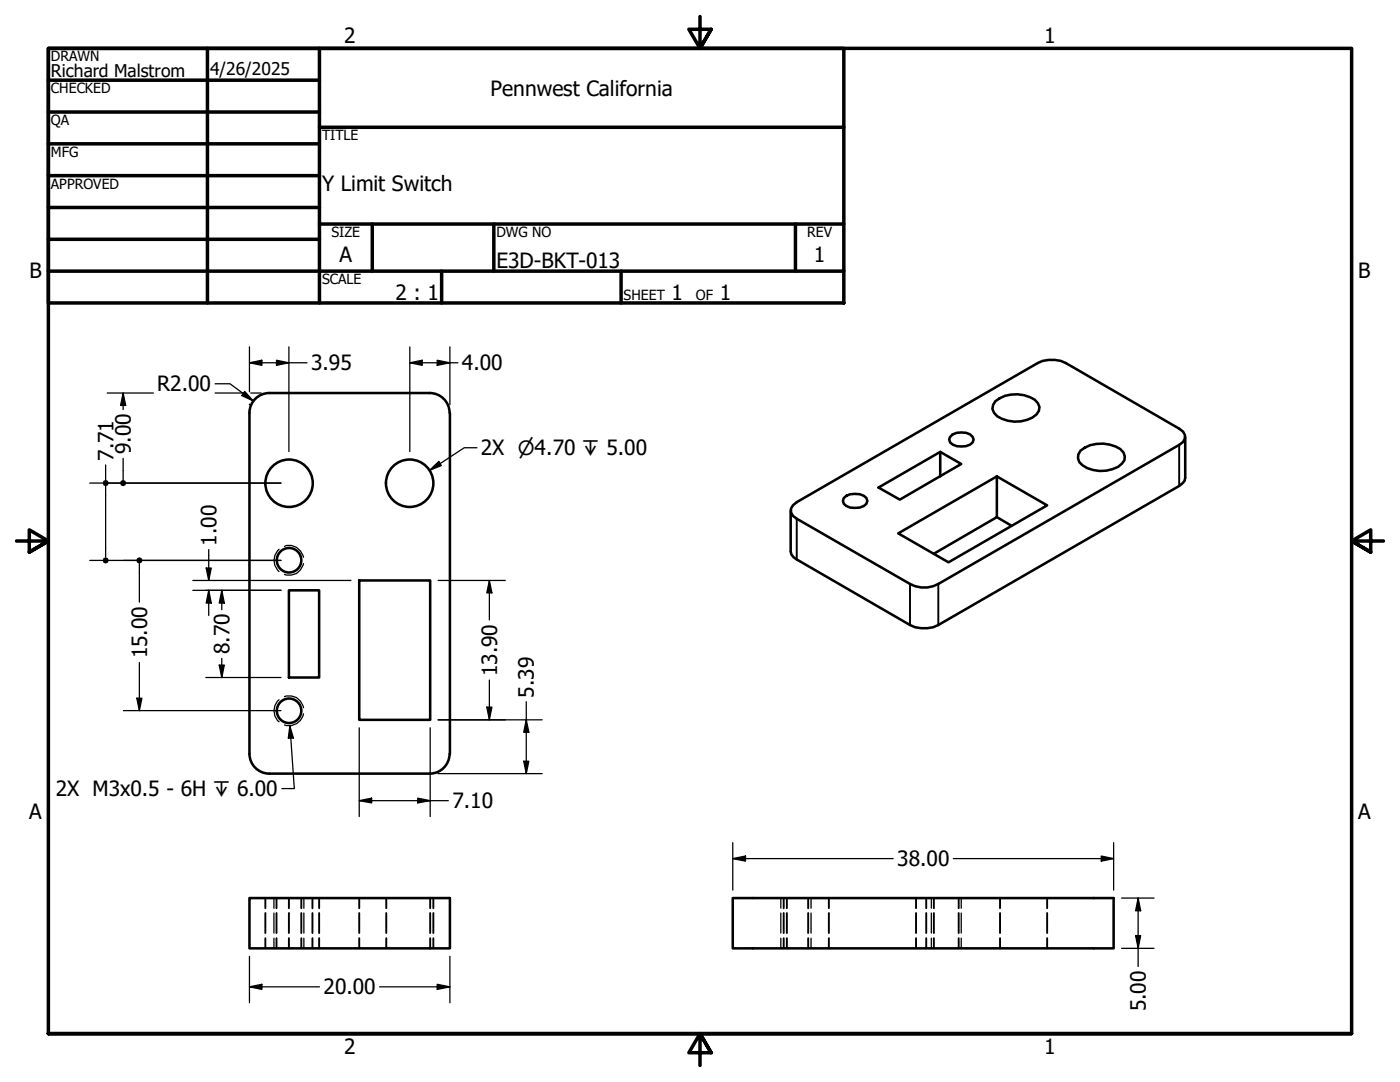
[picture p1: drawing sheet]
<svg xmlns="http://www.w3.org/2000/svg" width="279mm" height="216mm" viewBox="0 0 279 216" stroke-linecap="round" stroke-linejoin="round" font-family="sans-serif">
<!-- layer: Hidden (ANSI) -->
<g fill="none" stroke="#000" stroke-width=".38">
<path d="M53 179.2v2M55.2 179.2v2M57.7 179.2v2M60.1 179.2v2M62.4 179.2v2M63.7 179.2v2M71.7 179.2v2M77.1 179.2v2M85.9 179.2v2M86.5 179.2v2M156.4 179.2v2M157 179.2v2"/>
<path d="M161.3 179.2v2M165.4 179.2v2M182.8 179.2v2M184.8 179.2v2M186.4 179.2v2M191.3 179.2v2M199.6 179.2v2M209 179.2v2M53 182.2v4M53 187.2v2M55.2 182.2v4M55.2 187.2v2"/>
<path d="M57.7 182.2v4M57.7 187.2v2M60.1 182.2v4M60.1 187.2v2M62.4 182.2v4M62.4 187.2v2M63.7 182.2v4M63.7 187.2v2M71.7 182.2v4M71.7 187.2v2M77.1 182.2v4M77.1 187.2v2"/>
<path d="M85.9 182.2v4M85.9 187.2v2M86.5 182.2v4M86.5 187.2v2M156.4 182.2v4M156.4 187.2v2M157 182.2v4M157 187.2v2M161.3 182.2v4M161.3 187.2v2M165.4 182.2v4M165.4 187.2v2"/>
<path d="M182.8 182.2v4M182.8 187.2v2M184.8 182.2v4M184.8 187.2v2M186.4 182.2v4M186.4 187.2v2M191.3 182.2v4M191.3 187.2v2M199.6 182.2v4M199.6 187.2v2M209 182.2v4M209 187.2v2"/>
</g>
<!-- layer: Hidden Narrow (ANSI) -->
<g fill="none" stroke="#000" stroke-width=".25">
<path d="M55.7 109.6a2.94 2.94 0 0 0 0 4.4M56.8 109a2.85 2.85 0 0 1 3.8 2.2M60.6 112.5a2.85 2.85 0 0 1-3.8 2.1M55.7 139.6a2.87 2.87 0 0 0 0 4.4M56.8 139a2.84 2.84 0 0 1 3.8 2.2M60.6 142.4a2.94 2.94 0 0 1-3.8 2.3M54.7 179.2v2M60.6 179.2v2M155.8 179.2v2M161.9 179.2v2M185.9 179.2v2M191.8 179.2v2"/>
<path d="M54.7 182.2v4M54.7 187.2v2M60.6 182.2v4M60.6 187.2v2M155.8 182.2v4M155.8 187.2v2M161.9 182.2v4M161.9 187.2v2M185.9 182.2v4M185.9 187.2v2M191.8 182.2v4M191.8 187.2v2"/>
</g>
<!-- layer: Visible (ANSI) -->
<g fill="none" stroke="#000" stroke-width=".51">
<path d="M53.8 78.4a4 4 0 0 0-4 4M53.8 78.4h32a4 4 0 0 1 3.9 4M49.8 82.4v68M89.8 82.4v68M168.4 99.4a3.5 3.5 0 0 1 4.5 0l.2 .5a2.07 2.07 0 0 1-2.5 1.4 2.05 2.05 0 0 1-2.4-1.4zM175.3 97.3l12.3-7.1 4.2 2.4-12.2 7.1zM187.6 90.2v4.9M190.1 86.7a4.2 4.2 0 0 1 3.5 0l.5 .5 .2 .5a2.07 2.07 0 0 1-2.5 1.4 2.05 2.05 0 0 1-2.4-1.4l.2-.5zM198.6 80.1a6.8 6.8 0 0 1 7.9-.3 1.81 1.81 0 0 1 .4 2.9 6.7 6.7 0 0 1-7.9 .4 1.87 1.87 0 0 1-.4-3zM198.9 95.1v8.1l-12.5 7.3M215.6 89.9a7 7 0 0 1 8-.3 1.85 1.85 0 0 1 .3 2.9 6.4 6.4 0 0 1-8.5-.3l-.3-.8 .1-.7zM236.5 87.2v8.1l-.1 .6-1.1 1.1-48 27.7a6.3 6.3 0 0 1-5.7 0l-23.2-13.5-.5-.6-.1-.6v-8.1"/>
<path d="M57.7 117.8h6v17.4h-6zM71.7 115.8h14.2v27.8h-14.2zM158.2 100.8l.8-.6 48.1-27.7a6.3 6.3 0 0 1 5.6 0l22.6 13a1.7 1.7 0 0 1 1.2 1.7 1.7 1.7 0 0 1-1.2 1.6l-48 27.7a5.8 5.8 0 0 1-5.7 0l-22.6-13a1.65 1.65 0 0 1-.8-2.7zM179.3 106.4l19.6-11.3 10.1 5.7-19.7 11.4zM198.9 103.2l3 1.7M49.8 150.4a4 4 0 0 0 4 4M89.7 150.4a4 4 0 0 1-3.9 4h-32M49.8 179.2h40v10h-40zM146.2 179.2h76v10h-76z"/>
<circle cx="57.7" cy="96.4" r="4.7"/>
<circle cx="81.8" cy="96.4" r="4.7"/>
<circle cx="57.7" cy="111.8" r="2.44"/>
<circle cx="57.7" cy="141.8" r="2.44"/>
</g>
<!-- layer: Visible Narrow (ANSI) -->
<path d="M235.3 88.8v8.2M159 103.5v8.1M181.6 116.5v8.2M187.3 116.5v8.2" fill="none" stroke="#000" stroke-width=".38"/>
<!-- layer: Border (ANSI) -->
<g fill="none" stroke="#000" stroke-width=".7">
<path d="M9.7 9.7h158.7v50.8h-158.7zM9.7 16h54.1M41.4 9.7v50.8M63.8 9.7v50.8M139.7 3.3v6.4l-2.2-3.9h4.4l-2.2 3.9 2.2-3.9M9.7 22.4h54.1M9.7 28.7h54.1M9.7 35.1h54.1M63.8 25.4h104.6M9.7 41.4h54.1M9.7 47.8h54.1M9.7 54.1h158.7"/>
<path d="M63.8 44.7h104.6M74.3 44.7v9.4M88.1 54.1v6.4M98.6 44.7v9.4M124 54.1v6.4M158.7 44.7v9.4M3.3 107.9h6.4l-3.9-2.2v4.5l3.9-2.3-3.9 2.3M276.1 107.9h-6.4l3.9-2.2v4.5l-3.9-2.3 3.9 2.3M9.7 206.2v-196.5h260v196.5h-260h260M141.9 210.1l-2.2-3.9 2.2 3.9h-4.4l2.2-3.9v6.4"/>
</g>
<!-- layer: Dimension (ANSI) -->
<g fill="none" stroke="#000" stroke-width=".25">
<path d="M21.4 78.4h9.2M24.6 78.4l.5 2.5h-1zM24.6 78.4v3.3M42.9 76.6h3l4.6 3.4M42.9 78.4h5.9M48.8 78.1l1.7 1.9-2.2-1.1zM49.8 72.4l2.5-.5v1zM49.8 72.4h11.5M49.8 69.2v9M50 78.4h2.1M55.2 71.9l2.5 .5-2.5 .5zM57.7 69.2v20.9"/>
<path d="M81.8 72.4l2.5-.5v1zM81.8 72.4h9.6M81.8 69.2v20.9M87.2 71.9l2.6 .5-2.6 .5zM89.8 69.2v11.6M17.9 96.4h38.2M21.1 92.8v3.6M21.1 97v14.2M24.6 91.4v4.4M49.8 80.6v.2M17.9 111.8h38.2M27.8 112.5v7.6"/>
<path d="M38.5 115.8h31.5M38.5 117.8h17.6M41.1 113.3h1.1l-.5 2.5zM41.7 117.8l.5 2.5h-1.1zM41.7 109.7v6.1M41.7 117.8v5M44.3 117.8l.5 2.5h-1zM44.3 117.8v3.9M87.4 115.8h13.4M97.7 115.8l.5 2.5h-1zM97.7 115.8v7.9M27.3 139.3h1l-.5 2.5z"/>
<path d="M27.8 132.2v9.6M41.1 135.2h15M43.8 132.7h1l-.5 2.5zM44.3 131.4v3.8M97.7 135.7v7.9M24.6 141.8h31.5M71.7 159.8l2.5-.5v.9zM71.7 159.8h17.8M71.7 145.2v17.7M83.4 159.3l2.5 .5-2.5 .4zM85.9 145.2v17.7M87.4 154.4h20.8"/>
<path d="M87.4 143.6h20.8M97.2 141.1h1l-.5 2.5zM104.5 151.9h1l-.5 2.5zM105 143.6l.5 2.5h-1zM105 140v14.4M146.2 171.3l2.6-.5v1zM146.2 171.3h32M146.2 168.1v9.5M190.2 171.3h32M219.8 170.8l2.4 .5-2.4 .5zM222.2 168.1v9.5M223.8 179.2h6.5"/>
<path d="M227.1 179.2l.5 2.5h-1zM227.1 179.2v13.6M49.8 196.9l2.5-.5v1zM49.8 190.8v9.3M49.8 196.9h14M75.8 196.9h14M87.2 196.4l2.6 .5-2.6 .5zM89.8 190.8v9.3M223.8 189.2h6.5M226.6 186.7h1l-.5 2.5z"/>
</g>
<g fill="#000">
<path d="M48.8 78.1l1.7 1.9-2.2-1.1zM49.8 72.4l2.5-.5v1zM55.2 71.9l2.5 .5-2.5 .5zM81.8 72.4l2.5-.5v1zM87.2 71.9l2.6 .5-2.6 .5zM24.6 78.4l.5 2.5h-1zM41.1 113.3h1.1l-.5 2.5zM97.7 115.8l.5 2.5h-1zM27.3 139.3h1l-.5 2.5zM41.7 117.8l.5 2.5h-1.1zM43.8 132.7h1l-.5 2.5zM44.3 117.8l.5 2.5h-1z"/>
<path d="M71.7 159.8l2.5-.5v.9zM97.2 141.1h1l-.5 2.5zM104.5 151.9h1l-.5 2.5zM105 143.6l.5 2.5h-1zM83.4 159.3l2.5 .5-2.5 .4zM146.2 171.3l2.6-.5v1zM219.8 170.8l2.4 .5-2.4 .5zM49.8 196.9l2.5-.5v1zM87.2 196.4l2.6 .5-2.6 .5zM226.6 186.7h1l-.5 2.5zM227.1 179.2l.5 2.5h-1z"/>
<circle cx="21.1" cy="96.4" r=".63"/>
<circle cx="24.6" cy="96.4" r=".63"/>
<circle cx="21.1" cy="111.8" r=".63"/>
<circle cx="27.8" cy="111.8" r=".63"/>
</g>
<!-- layer: Symbol (ANSI) -->
<path d="M85.7 93.9l1.9-1.8 .5 .8zM95.2 89.3h-2.6l-6.9 4.6M57.8 144.8l.7 2.5h-1zM57.8 144.8l.9 12.6h-2.4" fill="none" stroke="#000" stroke-width=".25"/>
<path d="M85.7 93.9l1.9-1.8 .5 .8zM57.8 144.8l.7 2.5h-1z" fill="#000"/>
<g font-size="4.2">
<text x="68.7" y="8.6">2</text>
<text x="208.4" y="8.6">1</text>
<text x="97.9" y="19.1">Pennwest California</text>
<text x="64.3" y="38.2">Y Limit Switch</text>
<text x="67.8" y="52.2">A</text>
<text x="99.1" y="53.5">E3D-BKT-013</text>
<text x="162.4" y="52.2">1</text>
<text x="5.9" y="55.5">B</text>
<text x="78.9" y="59.9">2 : 1</text>
<text x="134" y="59.9">1</text>
<text x="143.6" y="59.9">1</text>
<text x="271.1" y="55.5">B</text>
<text x="62.1" y="73.9">3.95</text>
<text x="92.2" y="73.9">4.00</text>
<text x="31.4" y="78.1">R2.00</text>
<text x="22.7" y="91.9" transform="rotate(-90 22.7 91.9)">7.71</text>
<text x="26.1" y="90.6" transform="rotate(-90 26.1 90.6)">9.00</text>
<text x="95.9" y="90.9">2X ⌀4.70 ↧ 5.00</text>
<text x="43.2" y="108.9" transform="rotate(-90 43.2 108.9)">1.00</text>
<text x="29.3" y="131.4" transform="rotate(-90 29.3 131.4)">15.00</text>
<text x="45.8" y="130.6" transform="rotate(-90 45.8 130.6)">8.70</text>
<text x="99.2" y="134.9" transform="rotate(-90 99.2 134.9)">13.90</text>
<text x="106.6" y="139.2" transform="rotate(-90 106.6 139.2)">5.39</text>
<text x="11.1" y="158.9">2X M3x0.5 - 6H ↧ 6.00</text>
<text x="90.3" y="161.3">7.10</text>
<text x="5.8" y="163.4">A</text>
<text x="271" y="163.4">A</text>
<text x="179.1" y="172.8">38.00</text>
<text x="64.6" y="198.4">20.00</text>
<text x="228.7" y="201.8" transform="rotate(-90 228.7 201.8)">5.00</text>
<text x="68.7" y="210.3">2</text>
<text x="208.4" y="210.3">1</text>
</g>
<g font-size="3.5">
<text x="10.2" y="15.4">Richard Malstrom</text>
<text x="41.9" y="14.9">4/26/2025</text>
</g>
<g font-size="2.8">
<text x="10.2" y="12.2">DRAWN</text>
<text x="10.2" y="18.6">CHECKED</text>
<text x="10.2" y="25">QA</text>
<text x="64.3" y="27.9">TITLE</text>
<text x="10.2" y="31.3">MFG</text>
<text x="10.2" y="37.7">APPROVED</text>
<text x="66.2" y="47.3">SIZE</text>
<text x="99.1" y="47.3">DWG NO</text>
<text x="161.1" y="47.2">REV</text>
<text x="64.3" y="56.7">SCALE</text>
<text x="124.5" y="59.9">SHEET</text>
<text x="138.9" y="59.9">OF</text>
</g>
</svg>
